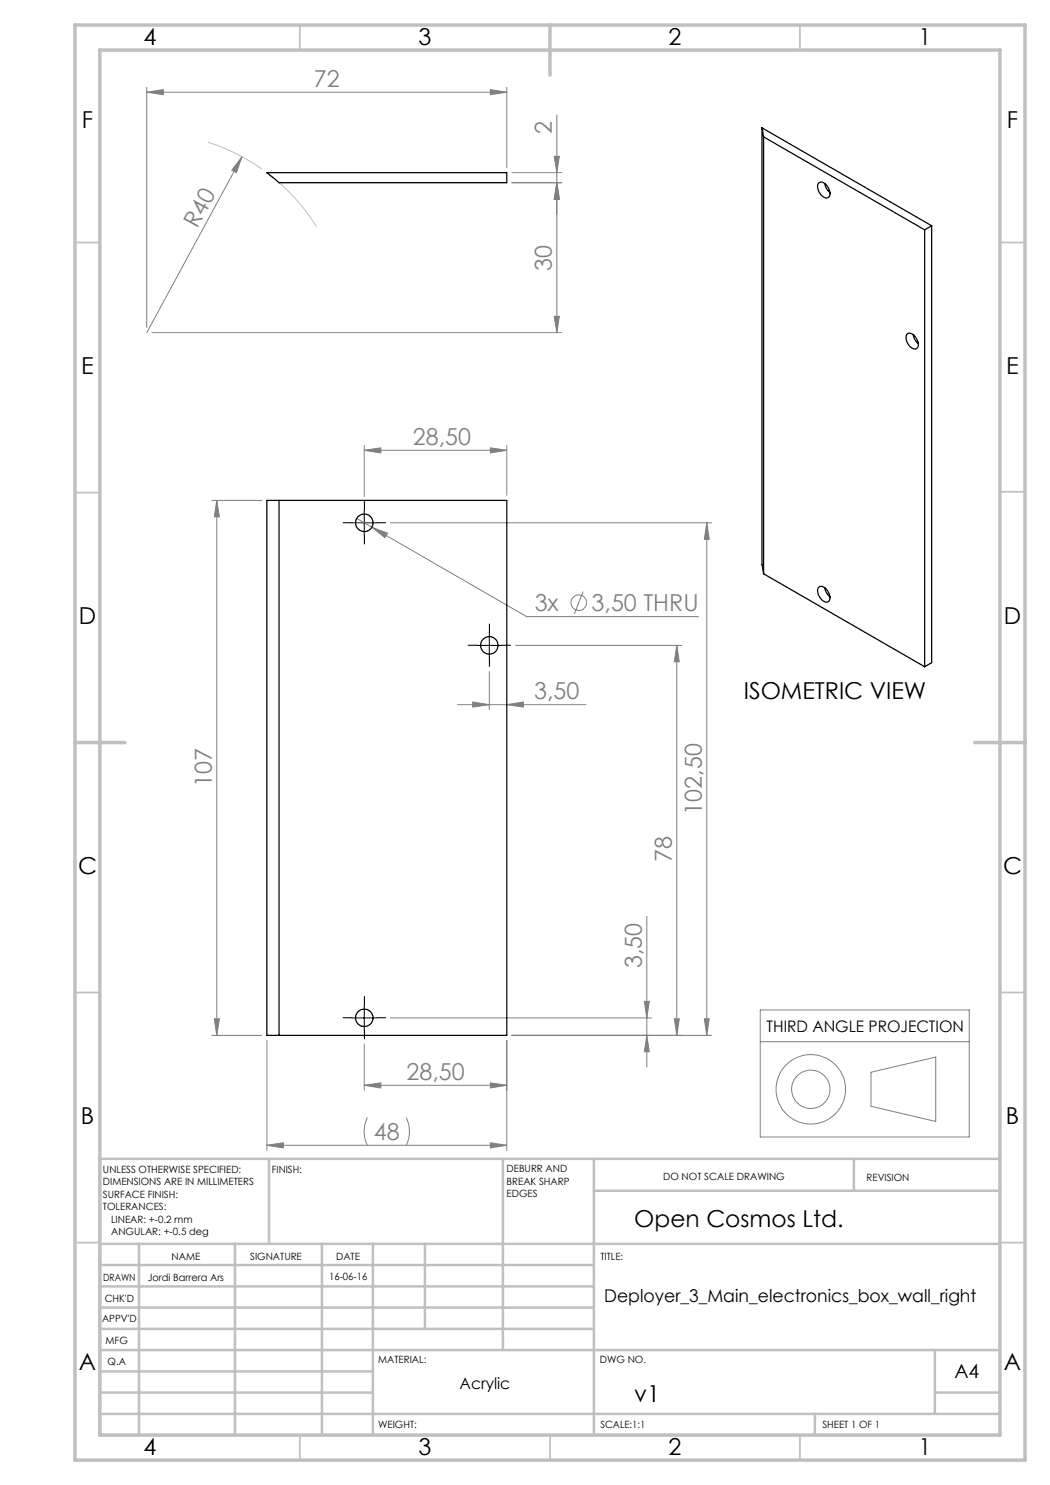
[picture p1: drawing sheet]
<svg xmlns="http://www.w3.org/2000/svg" width="210mm" height="297mm" viewBox="0 0 210 297" stroke-linecap="round" stroke-linejoin="round" font-family="sans-serif">
<g fill="none" stroke="#808080" stroke-width=".2">
<path d="M29.4 18.4l3.3-.5v1zM29.4 17.5v48M29.4 18.4h72M98.1 17.9l3.3 .5-3.3 .5zM101.4 17.5v16M48.4 31.4l-1.1 3.1-.9-.5zM48.4 31.4l-19 35.1M102.4 36.5h10M102.4 34.5h10M110.8 31.3h1.1l-.5 3.2zM111.4 23v43.5M111.4 36.5l.5 3.4h-1.1z"/>
<path d="M30.4 66.5h82M110.8 63.2h1.1l-.5 3.3zM72.8 90.1l3.4-.5v1zM72.8 89.1v10.2M72.8 90.1h28.6M98.1 89.6l3.3 .5-3.3 .5zM101.4 89.1v10M42.4 100.1h10M43.4 100.1v107M43.4 100.1l.5 3.3h-1zM71.3 103.7l3.1 1.7M74.4 105.4l3.1 1.2-.5 .9z"/>
<path d="M74.4 105.4l30.9 17.9h34.4M78.1 104.6h64.2M116.6 118.3l-1.7 4.5M141.4 104.6l.5 3.3h-1zM141.4 104.6v102.5M97.9 134.3v7.6M103.1 129.1h33.2M135.4 129.1l.5 3.3h-1zM135.4 129.1v78M91.5 140.9h25.7M94.5 140.4l3.4 .5-3.4 .5zM101.4 140.9l3.3-.5v1z"/>
<path d="M129.4 183.3v30.1M42.4 207.1h10M42.9 203.8h1l-.5 3.3zM53.4 208.1v22M72.8 217.1l3.4-.5v1zM72.8 208.8v9.3M72.8 217.1h28.6M78.1 203.6h52.3M98.1 216.6l3.3 .5-3.3 .5zM101.4 208.1v22M128.9 200.3h1l-.5 3.3zM129.4 207.1l.5 3.3h-1z"/>
<path d="M134.9 203.8h1l-.5 3.3zM140.9 203.8h1l-.5 3.3zM142.3 207.1h-39.9M152 208.3h41.9M152 202h41.9v25.4h-41.9zM174.2 214.5l12.9-3.1v12.9l-12.9-3zM53.4 229.1l3.3-.5v1zM53.4 229.1h48M73.5 223.5a6.1 6.1 0 0 0 0 5.6M81.2 223.5a6.4 6.4 0 0 1 0 5.6M98.1 228.6l3.3 .5-3.3 .5z"/>
<circle cx="115.7" cy="120.5" r="1.55"/>
<circle cx="162.2" cy="217.8" r="6.9"/>
<circle cx="162.2" cy="217.9" r="3.8"/>
</g>
<path d="M41.6 28.4a40 40 0 0 1 21.7 16.9" fill="none" stroke="#c0c0c0" stroke-width=".2" stroke-dasharray="15.2 1.3 1.3 1.3" stroke-dashoffset="3.1" stroke-linecap="butt"/>
<path d="M70.4 104.6h-1.8M72.9 102.1v-1.8M72.9 107.1v1.7M75.4 104.6h1.7M95.4 129.1h-1.8M97.9 126.6v-1.8M97.9 131.6v1.7M100.4 129.1h1.7M70.4 203.6h-1.8M72.9 201.1v-1.8M72.9 206.1v1.7M75.4 203.6h1.7" fill="none" stroke="#000" stroke-width=".2" stroke-dasharray="15.2 1.3 1.3 1.3"/>
<path d="M70.3 104.6h5.1M72.8 102.1v5M95.4 129.1h5M97.9 126.6v5M70.3 203.6h5.1M72.8 201.1v5" fill="none" stroke="#000" stroke-width=".2"/>
<g fill="none" stroke="#c0c0c0" stroke-width=".35">
<path d="M60 5v5M160 5v5M15 48.5h5M200 48.5h5M15 98.5h5M200 98.4h5M15 198.5h5M200 198.5h5M15 248.5h5M200 248.5h5M60 287v5M110 287v5"/>
<path d="M160 287v5"/>
</g>
<g fill="none" stroke="#c0c0c0" stroke-width=".5">
<path d="M53.8 231.8v17M100.6 231.8v38.2M118.8 231.8v55.2M118.8 238.2h81.2M170.8 231.8v6.4M200 231.8h-180v55.2M20 248.8h180M20 257.3h98.8M20 253h98.8M27.8 248.8v38.2M47 248.8v38.2M64.4 248.8v38.2"/>
<path d="M74.6 248.8v38.2M85 248.8v17M20 265.8h98.8M20 261.5h98.8M20 278.5h54.6M20 274.3h54.6M20 270h180M187 278.5h13M187 270v12.8M20 282.8h180M163 282.8v4.2"/>
</g>
<path d="M15 5h190v287h-190zM20 10h180v277h-180zM110 5v10M15 148.5h10M195 148.5h10" fill="none" stroke="#c0c0c0" stroke-width=".7"/>
<g fill="#808080">
<path d="M48.4 31.4l-1.1 3.1-.9-.5z"/>
<path d="M74.4 105.4l3.1 1.2-.5 .9z"/>
<path d="M110.8 63.2h1.1l-.5 3.3zM111.4 36.5l.5 3.4h-1.1z"/>
<path d="M29.4 18.4l3.3-.5v1zM98.1 17.9l3.3 .5-3.3 .5z"/>
<path d="M53.4 229.1l3.3-.5v1zM98.1 228.6l3.3 .5-3.3 .5zM72.8 217.1l3.4-.5v1zM98.1 216.6l3.3 .5-3.3 .5zM72.8 90.1l3.4-.5v1zM98.1 89.6l3.3 .5-3.3 .5z"/>
<path d="M101.4 140.9l3.3-.5v1zM94.5 140.4l3.4 .5-3.4 .5z"/>
<path d="M42.9 203.8h1l-.5 3.3zM43.4 100.1l.5 3.3h-1zM134.9 203.8h1l-.5 3.3zM135.4 129.1l.5 3.3h-1zM140.9 203.8h1l-.5 3.3zM141.4 104.6l.5 3.3h-1z"/>
<path d="M128.9 200.3h1l-.5 3.3zM129.4 207.1l.5 3.3h-1zM110.8 31.3h1.1l-.5 3.2zM111.4 36.5l.5 3.4h-1.1z"/>
</g>
<g fill="none" stroke="#000" stroke-width=".25">
<path d="M53.4 34.5h48v2h-45.6zM152.4 25.6l.3 1.8M152.4 25.6v87.3l.3 1.9M152.4 25.6l33.9 19.6M152.7 27.4v87.4M152.7 27.4l32.2 18.6M163.7 36.7a1.24 1.24 0 0 1 1.9 .7 1.52 1.52 0 0 1 0 2.1 2.11 2.11 0 0 1-2.1-2.4zM165 36.7l.3 1 .7 .8M184.9 46v87.3M186.3 45.2v87.3l-1.4 .8M186.3 45.2l-1.4 .8M181.4 66.9a1.25 1.25 0 0 1 1.8 .7 1.49 1.49 0 0 1 0 2.2 2.19 2.19 0 0 1-1.8-2.9z"/>
<path d="M182.6 66.9l.4 1 .7 .8M55.8 100.1h-2.4v107h2.4M55.8 100.1v107M55.8 100.1h45.6v107h-45.6M152.7 114.8l32.2 18.5M163.9 117.3a1.81 1.81 0 0 1 2 1.6l.1 .3a.85 .85 0 0 1-.3 1.1 .85 .85 0 0 1-1.1-.1 2.05 2.05 0 0 1-.7-2.9zM165 117.5l.3 1.1 .7 .7"/>
<circle cx="72.9" cy="104.6" r="1.75"/>
<circle cx="97.9" cy="129.1" r="1.75"/>
<circle cx="72.9" cy="203.6" r="1.76"/>
</g>
<g font-size="4.7">
<text x="28.7" y="9">4</text>
<text x="83.7" y="9">3</text>
<text x="133.7" y="9">2</text>
<text x="183.7" y="9">1</text>
<text x="16.4" y="25.5">F</text>
<text x="201.4" y="25.5">F</text>
<text x="16.2" y="74.7">E</text>
<text x="201.2" y="74.7">E</text>
<text x="15.8" y="124.7">D</text>
<text x="200.8" y="124.7">D</text>
<text x="148.8" y="139.8">ISOMETRIC VIEW</text>
<text x="15.6" y="174.7">C</text>
<text x="200.6" y="174.7">C</text>
<text x="16.2" y="224.7">B</text>
<text x="201.2" y="224.7">B</text>
<text x="126.9" y="245.3">Open Cosmos Ltd.</text>
<text x="15.8" y="274">A</text>
<text x="200.8" y="274">A</text>
<text x="126.9" y="280.5">v1</text>
<text x="28.7" y="291">4</text>
<text x="83.7" y="291">3</text>
<text x="133.7" y="291">2</text>
<text x="183.7" y="291">1</text>
</g>
<g font-size="4.7" fill="#808080">
<text x="62.8" y="17.4">72</text>
<text x="110.4" y="26.9" transform="rotate(-90 110.4 26.9)">2</text>
<text x="39.4" y="45.8" transform="rotate(-62 39.4 45.8)">R40</text>
<text x="110.4" y="54.1" transform="rotate(-90 110.4 54.1)">30</text>
<text x="82.6" y="89">28,50</text>
<text x="106.9" y="122.2">3x</text>
<text x="118.3" y="122.2">3,50 THRU</text>
<text x="106.9" y="139.9">3,50</text>
<text x="42.4" y="157.4" transform="rotate(-90 42.4 157.4)">107</text>
<text x="140.4" y="162.9" transform="rotate(-90 140.4 162.9)">102,50</text>
<text x="134.4" y="172.5" transform="rotate(-90 134.4 172.5)">78</text>
<text x="128.4" y="193.6" transform="rotate(-90 128.4 193.6)">3,50</text>
<text x="81.3" y="216">28,50</text>
<text x="74.8" y="228">48</text>
</g>
<text font-size="3.9" x="190.9" y="275.5">A4</text>
<text font-size="3.5" x="120.8" y="260.4">Deployer_3_Main_electronics_box_wall_right</text>
<g font-size="3.2">
<text x="153.3" y="206.4">THIRD ANGLE PROJECTION</text>
<text x="91.9" y="277.9">Acrylic</text>
</g>
<g font-size="2">
<text x="20.6" y="234.6">UNLESS OTHERWISE SPECIFIED:</text>
<text x="20.6" y="237.1">DIMENSIONS ARE IN MILLIMETERS</text>
<text x="20.6" y="239.6">SURFACE FINISH:</text>
<text x="54.4" y="234.6">FINISH:</text>
<text x="101.3" y="234.5">DEBURR AND</text>
<text x="101.3" y="237">BREAK SHARP</text>
<text x="101.3" y="239.5">EDGES</text>
<text x="132.6" y="236">DO NOT SCALE DRAWING</text>
<text x="173.3" y="236.2">REVISION</text>
<text x="20.6" y="242.1">TOLERANCES:</text>
<text x="22.2" y="244.6">LINEAR: +-0.2 mm</text>
<text x="22.2" y="247.1">ANGULAR: +-0.5 deg</text>
<text x="34.3" y="252">NAME</text>
<text x="50" y="251.9">SIGNATURE</text>
<text x="67.2" y="251.9">DATE</text>
<text x="120.1" y="251.9">TITLE:</text>
<text x="20.6" y="256.1">DRAWN</text>
<text x="29.5" y="256.1">Jordi Barrera Ars</text>
<text x="65.8" y="255.9">16-06-16</text>
<text x="20.9" y="260.3">CHK'D</text>
<text x="20.4" y="264.4">APPV'D</text>
<text x="21.1" y="268.8">MFG</text>
<text x="21.5" y="273">Q.A</text>
<text x="75.6" y="272.5">MATERIAL:</text>
<text x="120" y="272.5">DWG NO.</text>
<text x="75.6" y="285.5">WEIGHT:</text>
<text x="120.1" y="285.6">SCALE:1:1</text>
<text x="164.5" y="285.6">SHEET 1 OF 1</text>
</g>
</svg>
